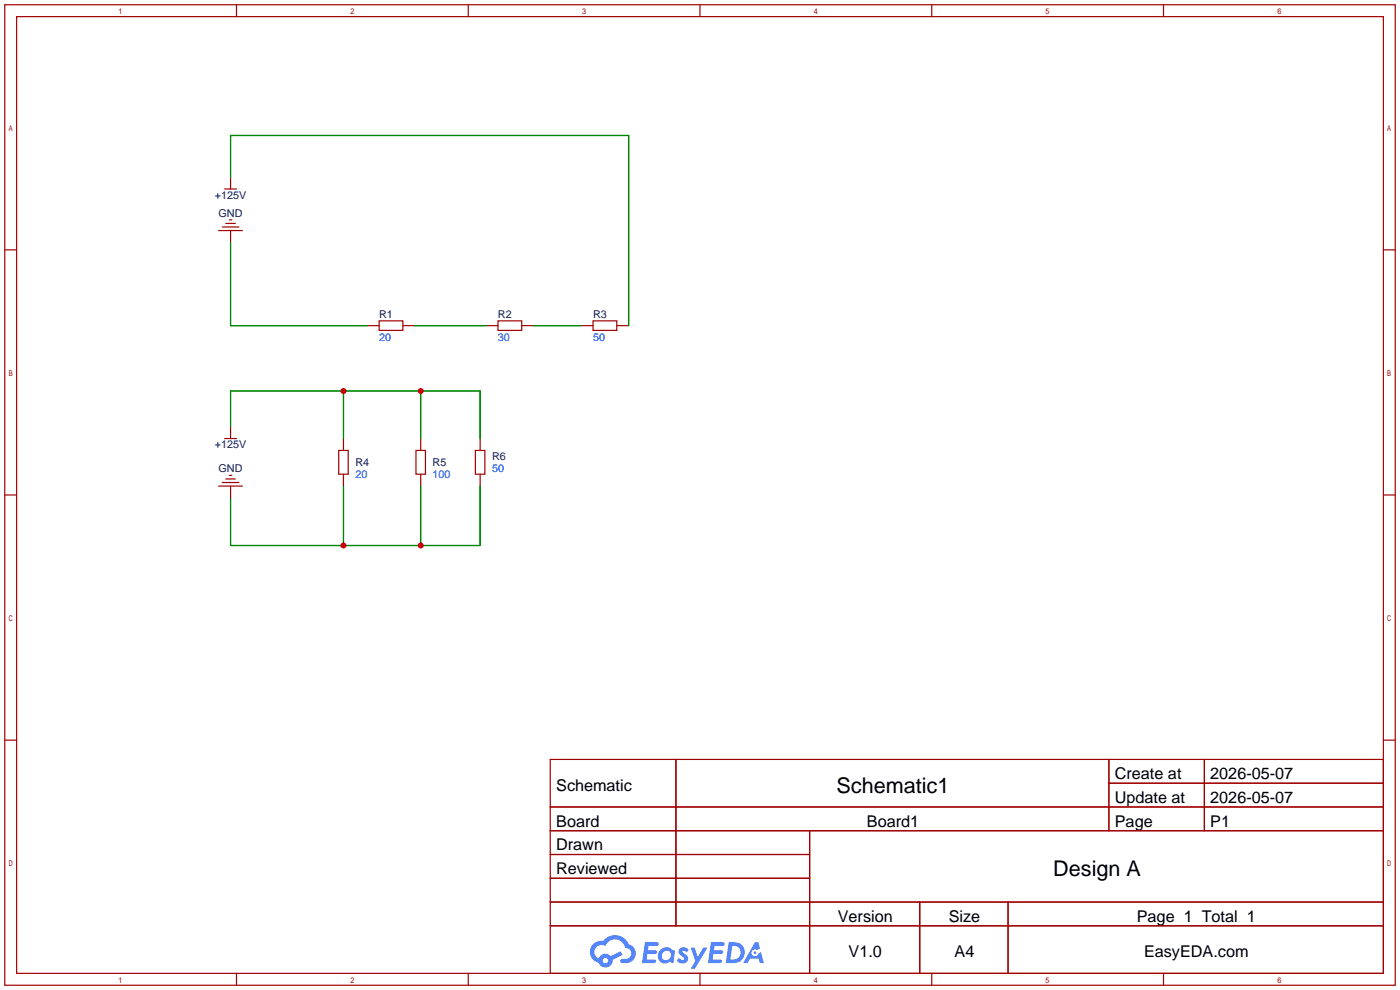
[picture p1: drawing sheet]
<svg xmlns="http://www.w3.org/2000/svg" width="299mm" height="212mm" viewBox="0 0 299 212" stroke-linecap="round" stroke-linejoin="round" font-family="sans-serif">
<g fill="none" stroke="#a10000" stroke-width=".25">
<path d="M1 1h297.2v209.6h-297.2zM3.6 3.6h292.1v204.4h-292.1zM50.5 1v2.6M100.1 1v2.6M149.6 1v2.6M199.1 1v2.6M248.7 1v2.6M1 53.4h2.6M295.7 53.4h2.5M1 105.8h2.6M295.7 105.8h2.5M1 158.2h2.6"/>
<path d="M295.7 158.2h2.5M117.6 162.3h178.1v45.7h-178.1zM117.6 172.5h178.1M117.6 177.5h178.1M144.5 162.3v35.6M173 177.5v30.5M237 162.3v15.2M237 167.4h58.7M257.4 162.3v15.2M117.6 182.6h55.4M117.6 192.8h178.1M117.6 187.7h55.4"/>
<path d="M117.6 197.9h178.1M196.6 192.8v15.2M215.4 192.8v15.2M50.5 208v2.6M100.1 208v2.6M149.6 208v2.6M199.1 208v2.6M248.7 208v2.6"/>
</g>
<g fill="#5487ff">
<path d="M145.3 202.7a1.3 1.3 0 0 1 1.9 .3l-.4 .6a.54 .54 0 0 0-.9-.2l.1 .2a1.34 1.34 0 0 1 .9 1.8 1.47 1.47 0 0 1-2.3-.1l.5-.6 .8 .5a.31 .31 0 0 0 .4-.3 .31 .31 0 0 0-.3-.4 1.12 1.12 0 0 1-.7-1.8z"/>
<path d="M147.6 202.5h.9l.6 2 1.2-2h.9l-2.7 4.6h-.9l1-1.7z"/>
<path d="M137.8 201.4h1.7a1.31 1.31 0 0 1 1.2 .2 .4 .4 0 0 1-.3 .5l-1.8 .1-.1 .9h1.6a.4 .4 0 0 1 .4 .4 .4 .4 0 0 1-.5 .4h-1.6l-.2 1.2h1.4a.46 .46 0 0 1 .5 0 .46 .46 0 0 1 .1 .5l-.4 .2h-2.6z"/>
<path d="M151.9 201.4h1.7a1.32 1.32 0 0 1 1.2 .2 .39 .39 0 0 1-.3 .5l-1.8 .1-.1 .9h1.6a.4 .4 0 0 1 .4 .4 .4 .4 0 0 1-.4 .4h-1.7l-.2 1.2h1.4a.46 .46 0 0 1 .5 0 .46 .46 0 0 1 .1 .5l-.4 .2h-2.6z"/>
<path d="M161.3 201.4h.8l.3 1.3-.6 .4a.75 .75 0 0 0-1.1 .3 .75 .75 0 0 0 .5 1 .75 .75 0 0 0 .9-.7l.5-.2 .6 2.3h-.8l-.3-.9h-1.8l-.5 .9h-1z"/>
<path d="M155.7 201.4l-.6 4.4h1.5a2.27 2.27 0 0 0 2.6-2.2 2.27 2.27 0 0 0-2.7-2.2zM156.5 202.1a1.5 1.5 0 0 1 1.8 1.6 1.5 1.5 0 0 1-1.9 1.4h-.3z"/>
<path d="M141.2 203a1.6 1.6 0 0 0-.3 2.3 1.6 1.6 0 0 0 2.3 .2l.7 .3 .3-2.4-.1-.3-.5-.1a1.58 1.58 0 0 0-2.4 0zM141.8 203.5a.98 .98 0 0 1 1.6 .4 .98 .98 0 0 1-1.1 1.3 .94 .94 0 0 1-.9-.7 .94 .94 0 0 1 .4-1z"/>
<path d="M126.8 201.8a2.37 2.37 0 0 0 1.1 4 1.54 1.54 0 0 0 1.8 1 1.54 1.54 0 0 0 1.2-1.6l2.2-1.1-.5-.8-2 1a1.57 1.57 0 0 0-2.7 .5 1.5 1.5 0 0 1-.7-2.1 1.5 1.5 0 0 1 2.2-.5 2.23 2.23 0 0 1 2.3-1.4 2.23 2.23 0 0 1 2 1.8 1.16 1.16 0 0 1 1.2 1.1 1.16 1.16 0 0 1-1.1 1.2h-.7a.47 .47 0 0 0-.5 .4 .47 .47 0 0 0 .4 .5 2.17 2.17 0 0 0 2.5-.9 2.17 2.17 0 0 0-.3-2.7l-.8-.4a3.2 3.2 0 0 0-5.5-.7l-1.1 .1zM128.8 205.3a.6 .6 0 0 1 1.2 0 .6 .6 0 0 1-1.2 0z"/>
<circle cx="161.4" cy="203.6" r=".28"/>
</g>
<g fill="none" stroke="#a10000" stroke-width=".25">
<path d="M49.3 37.8v2.6M46.7 49.3h5.1M47.5 48.5h3.6M48 40.4h2.5M48.3 47.8h2M49 47h.5M49.3 49.3v2.5M78.5 69.6h2.5M81 68.6h5.1v2h-5.1zM86.1 69.6h2.5M103.9 69.6h2.5M106.4 68.6h5.1v2h-5.1z"/>
<path d="M111.5 69.6h2.5M124.2 69.6h2.5M126.7 68.6h5.1v2h-5.1zM131.8 69.6h2.6M48 93.7h2.5M49.3 91.2v2.5M72.4 96.3h2v5h-2zM73.4 93.7v2.6M88.9 96.3h2v5h-2zM89.9 93.7v2.6M101.6 96.3h2v5h-2zM102.6 93.7v2.6"/>
<path d="M46.7 103.9h5.1M47.5 103.1h3.6M48.3 102.4h2M49 101.6h.5M49.3 103.9v2.5M73.4 101.3v2.6M89.9 101.3v2.6M102.6 101.3v2.6"/>
</g>
<path d="M49.3 37.8v-8.8h85.1v40.6M49.3 51.8v17.8h29.2M88.6 69.6h15.3M114 69.6h10.2M49.3 91.2v-7.6h53.3v10.1M73.4 83.6v10.1M89.9 83.6v10.1M73.4 103.9v12.7M89.9 103.9v12.7M102.6 103.9v12.7h-53.3v-10.2" fill="none" stroke="#008700" stroke-width=".25"/>
<g fill="#c00">
<circle cx="89.9" cy="116.6" r=".63"/>
<circle cx="73.4" cy="116.6" r=".63"/>
<circle cx="73.4" cy="83.6" r=".63"/>
<circle cx="89.9" cy="83.6" r=".63"/>
</g>
<g font-size="4.6">
<text x="178.8" y="169.4">Schematic1</text>
<text x="225.1" y="187.2">Design A</text>
</g>
<g font-size="3.5">
<text x="238.3" y="166.5">Create at</text>
<text x="258.7" y="166.5">2026-05-07</text>
<text x="118.9" y="169.1">Schematic</text>
<text x="238.3" y="171.6">Update at</text>
<text x="258.7" y="171.6">2026-05-07</text>
<text x="118.9" y="176.7">Board</text>
<text x="185.3" y="176.7">Board1</text>
<text x="238.3" y="176.7">Page</text>
<text x="258.7" y="176.7">P1</text>
<text x="118.9" y="181.8">Drawn</text>
<text x="118.9" y="186.8">Reviewed</text>
<text x="179.1" y="197">Version</text>
<text x="202.8" y="197">Size</text>
<text x="243" y="197">Page 1 Total 1</text>
<text x="181.4" y="204.6">V1.0</text>
<text x="204" y="204.6">A4</text>
<text x="244.5" y="204.6">EasyEDA.com</text>
</g>
<g font-size="2.3" fill="#000080">
<text x="45.9" y="42.5">+125V</text>
<text x="46.7" y="46.3">GND</text>
<text x="81" y="67.9">R1</text>
<text x="106.4" y="67.9">R2</text>
<text x="126.7" y="67.9">R3</text>
<text x="45.9" y="95.8">+125V</text>
<text x="46.7" y="100.9">GND</text>
<text x="75.9" y="99.6">R4</text>
<text x="92.5" y="99.6">R5</text>
<text x="105.2" y="98.3">R6</text>
</g>
<g font-size="2.3" fill="#00f">
<text x="81" y="72.9">20</text>
<text x="106.4" y="72.9">30</text>
<text x="126.7" y="72.9">50</text>
<text x="105.2" y="100.9">50</text>
<text x="75.9" y="102.2">20</text>
<text x="92.5" y="102.2">100</text>
</g>
</svg>
